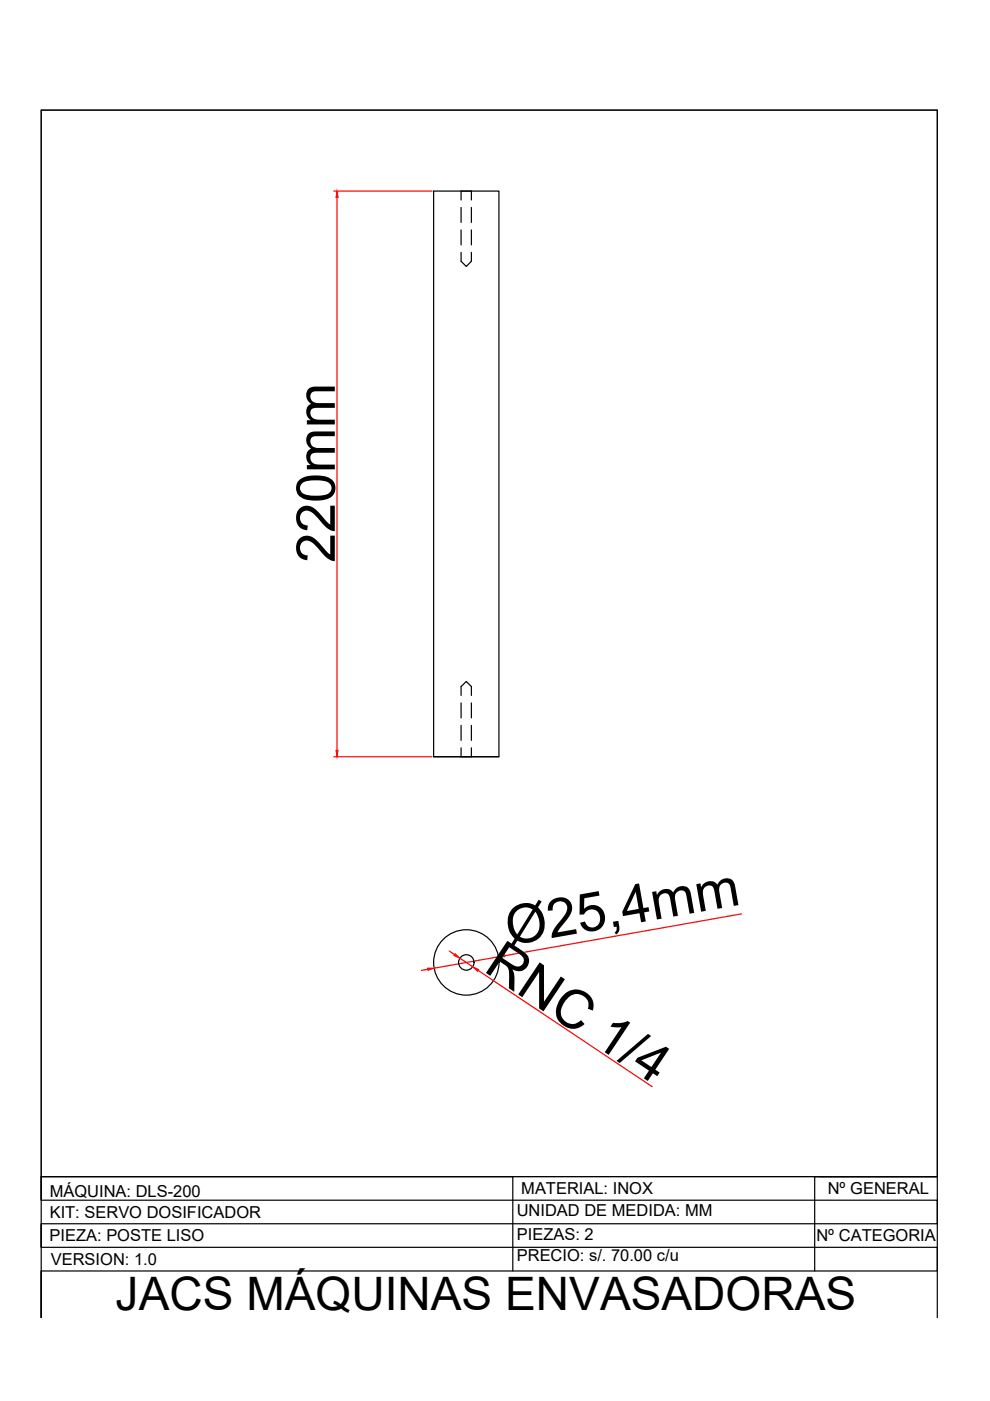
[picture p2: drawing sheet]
<svg xmlns="http://www.w3.org/2000/svg" width="210mm" height="297mm" viewBox="0 0 210 297" stroke-linecap="round" stroke-linejoin="round" font-family="sans-serif">
<!-- layer: 0 -->
<g fill="none" stroke="#000" stroke-width=".25">
<path d="M91.9 40.5h13.9v119.9h-13.9zM97.8 53.5v1.9l1.1 1.1 1-1.1v-1.9M97.8 42.4v-1.9h2.1v1.9M97.8 44v3.2M97.8 48.7v3.2M99.9 44v3.2M99.9 48.7v3.2M97.8 147.4v-1.8l1.1-1.1 1 1.1v1.8M97.8 149v3.2M97.8 153.8v3.2M97.8 158.6v1.8M99.9 149v3.2"/>
<path d="M99.9 153.8v3.2M99.9 158.6v1.8M91.9 160.4h13.9M8.7 249.5h100v20M173.7 249.5h25M198.7 249.5h-190v5h190v5h-190v5h190v5h-190v9.9v-256.1h190v256.1M198.7 249.5h-26v20"/>
<circle cx="98.9" cy="204.1" r="6.9"/>
<circle cx="98.9" cy="204.1" r="1.64"/>
</g>
<path d="M70.8 40.5h20.8M71.5 41.9v117.2M70.8 160.4h20.8M157.2 193.8l-50.2 8.8M90.7 205.5l-1.3 .2M95.2 201.6l1.2 .8M97.5 203.2l2.7 1.8M101.4 205.7l36.9 24.7M105.7 202.9l-13.7 2.4" fill="none" stroke="#f00" stroke-width=".25"/>
<g fill="#f00" stroke="#f00" stroke-width=".21">
<path d="M90.7 205.3h1.3l-1.3 .4z"/>
<path d="M105.7 202.9l1.3-.5 .1 .4z"/>
<path d="M96.5 202.2l1 1-1.3-.6z"/>
<path d="M100.2 205l1.3 .5-.3 .4z"/>
<path d="M71.2 159.1h.5l-.2 1.3z"/>
<path d="M71.5 40.5l.2 1.4h-.5z"/>
</g>
<path d="M8.7 23.3h190v226.2h-190z" fill="none" stroke="#000" stroke-width=".21"/>
<g font-size="11.4">
<text x="71" y="119.3" transform="rotate(-90 71 119.3)">220mm</text>
<text x="107.9" y="200.5" transform="rotate(-10 107.9 200.5)">Ø25,4mm</text>
<text x="102.3" y="205.8" transform="rotate(34 102.3 205.8)">RNC 1/4</text>
</g>
<text font-size="9.8" x="24.5" y="277.7">JACS MÁQUINAS ENVASADORAS</text>
<g font-size="3.5">
<text x="10.5" y="253.7">MÁQUINA: DLS-200</text>
<text x="109.6" y="257.9">UNIDAD DE MEDIDA: MM</text>
<text x="110.5" y="253.2">MATERIAL: INOX</text>
<text x="175.5" y="253.2">Nº GENERAL</text>
<text x="10.5" y="263.1">PIEZA: POSTE LISO</text>
<text x="10.5" y="258.1">KIT: SERVO DOSIFICADOR</text>
<text x="109.6" y="262.9">PIEZAS: 2</text>
<text x="173.1" y="263.1">Nº CATEGORIA</text>
<text x="10.8" y="268.1">VERSION: 1.0</text>
<text x="109.6" y="267.4">PRECIO: s/. 70.00 c/u</text>
</g>
</svg>
